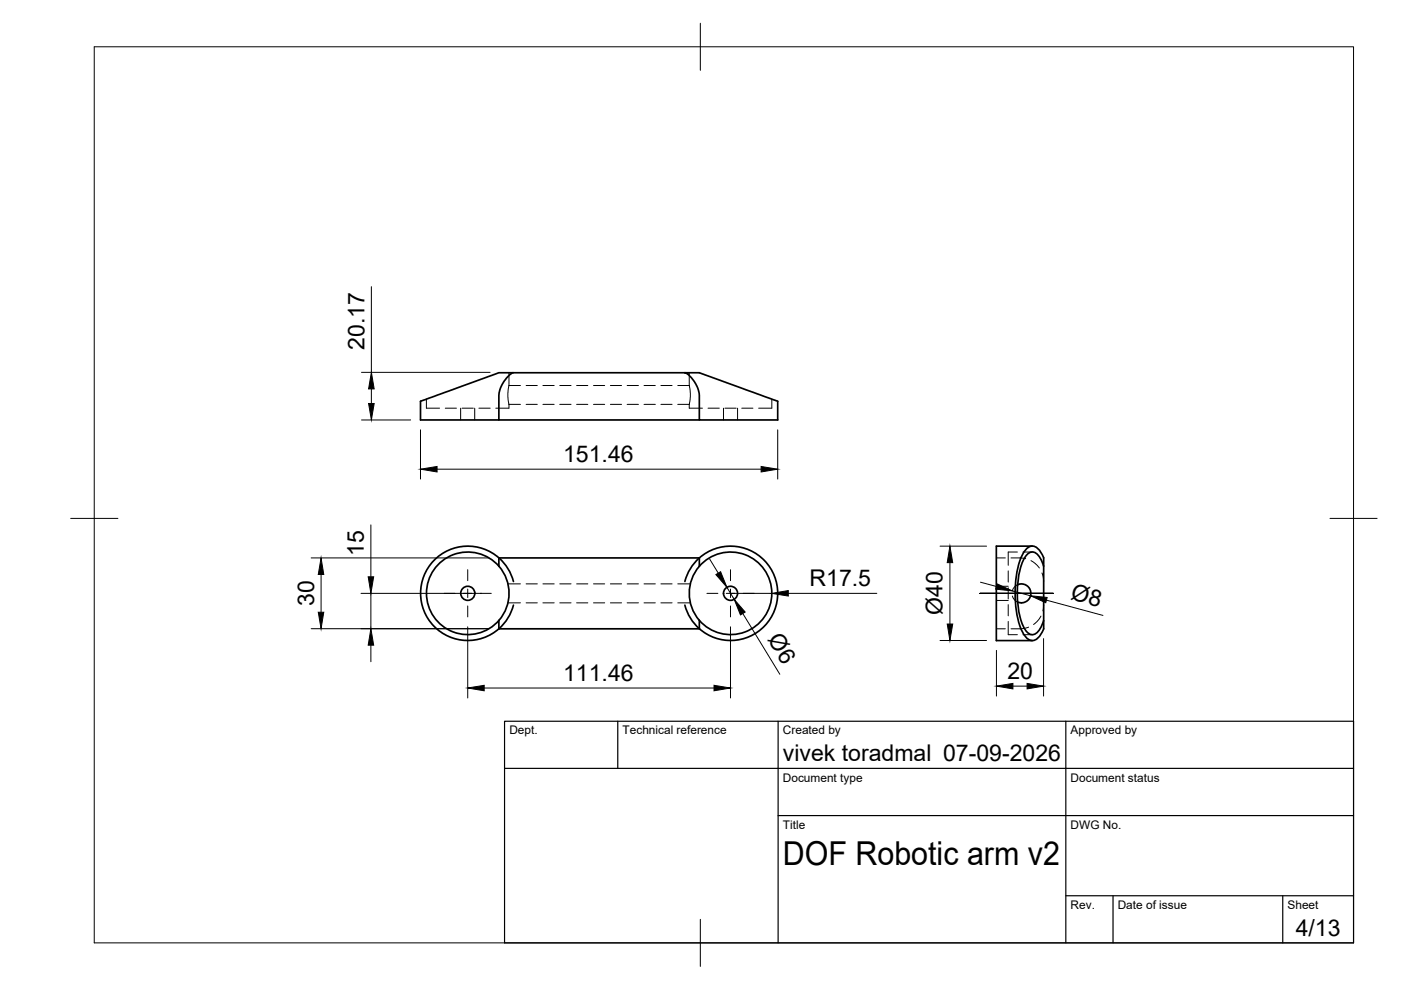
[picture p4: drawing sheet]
<svg xmlns="http://www.w3.org/2000/svg" width="297mm" height="210mm" viewBox="0 0 297 210" stroke-linecap="round" stroke-linejoin="round" font-family="sans-serif">
<!-- layer: Visible -->
<g fill="none" stroke="#000" stroke-width=".36">
<path d="M108.8 79h-.3a10.4 10.4 0 0 0-5.7 1.1l-13.6 5v3.9h16.6M145.2 79h.3a10.4 10.4 0 0 1 5.8 1.1l13.6 5v3.9h-16.6v-5.2l-.2-1.2-.5-1.1-.9-1.3-.9-.9zM145.2 79l-36.5 .1-.7 .4-1 1.1-1 2-.2 1.2v5.2h42.5M148.3 118.3a10 10 0 0 0-3.1 5M148.3 118.3a10 10 0 0 1 13.8 .6 10 10 0 0 1 0 13.8 10 10 0 0 1-13.8 .6M148.3 118.3v1.8M148.3 118.3h-42.5v1.8M218.9 115.8h-7.7v20h7.7M221.3 118.3a3.3 3.3 0 0 0-2.6-2.5 3.1 3.1 0 0 0-2 2 22.8 22.8 0 0 0 0 16 2.64 2.64 0 0 0 2.6 2 3.7 3.7 0 0 0 2-4.3v-13.2M105.8 131.5v1.8h42.5M108.9 123.3a10 10 0 0 0-15.4-5.7 10 10 0 0 0 0 16.4 10 10 0 0 0 15.4-5.7M145.2 128.3a10 10 0 0 0 3.1 5"/>
<path d="M148.3 131.5v1.8M215.7 124l.9-.2 1 .3 .6 .6 .4 1-.3 1.1-.6 .7-1.1 .3-.9-.2M221.3 120.1a4.5 4.5 0 0 0-2.1-3 1.73 1.73 0 0 0-1.8 1 17.9 17.9 0 0 0-1.5 11.2l.5 2a4.2 4.2 0 0 0 2.3 3.3 2 2 0 0 0 1.8-1.3l.8-1.8"/>
<circle cx="99.2" cy="125.8" r="8.8"/>
<circle cx="99.2" cy="125.8" r="1.49"/>
<circle cx="154.9" cy="125.8" r="1.49"/>
<circle cx="154.9" cy="125.8" r="8.8"/>
</g>
<!-- layer: Hidden -->
<g fill="none" stroke="#000" stroke-width=".21">
<path d="M107.9 79v2.7M146.1 79v2.7M90.4 84.6v1.9h2.8M94.4 86.5h2.4M97.7 86.5v2.5M98 86.5h2.4M100.6 86.5v2.5M101.5 86.5h2.4M107.9 81.7l-.2 1.6 .2 2.4M107.9 85.7v.8h-2.8M107.9 85.7h2.4M107.9 81.7h2.4"/>
<path d="M111.5 85.7h2.4M111.5 81.7h2.4M115.1 85.7h2.4M115.1 81.7h2.4M118.7 85.7h2.4M118.7 81.7h2.4M122.3 85.7h2.3M122.3 81.7h2.3M125.8 85.7h2.4M125.8 81.7h2.4M129.4 85.7h2.4M129.4 81.7h2.4"/>
<path d="M133 85.7h2.4M133 81.7h2.4M136.5 85.7h2.4M136.5 81.7h2.4M140.1 85.7h2.4M140.1 81.7h2.4M143.7 85.7h2.4M143.7 81.7h2.4M146.1 85.7v.8h2.8M146.1 81.7l.3 1.6-.3 2.4M150.1 86.5h2.4M153.4 86.5v2.5"/>
<path d="M153.7 86.5h2.4M156.4 86.5v2.5M157.3 86.5h2.3M163.6 84.6v1.9h-2.8M211.2 118.3h1.9M214.4 118.3l3.1 .1M215.7 117h-1.9v2.9M216.9 117h2M218.6 118.9l1 .6 .8 .9M107.7 127.8h2.6M107.7 123.8h2.6M111.5 127.8h2.4"/>
<path d="M111.5 123.8h2.4M115.1 127.8h2.4M115.1 123.8h2.4M118.7 127.8h2.4M118.7 123.8h2.4M122.3 127.8h2.3M122.3 123.8h2.3M125.8 127.8h2.4M125.8 123.8h2.4M129.4 127.8h2.4M129.4 123.8h2.4M133 127.8h2.4"/>
<path d="M133 123.8h2.4M136.5 127.8h2.4M136.5 123.8h2.4M140.1 127.8h2.4M140.1 123.8h2.4M143.7 127.8h2.7M143.7 123.8h2.7M211.2 133.3h1.9M211.2 124.3h2.6M211.2 127.3h2.6M213.8 131.8v2.8h1.9M213.8 128.2v2.4"/>
<path d="M213.8 124.6v2.4M213.8 121v2.4M214.7 126.4l.4 .8 .6 .4M215.7 124l-.6 .4-.4 .8M216.9 134.6h2M218.1 133l-1.2 .3h-2.5M220.7 130.6l-.8 1.2-.8 .6M220.9 121.5l.4 1.8M221.3 128.3l-.2 1.2"/>
</g>
<!-- layer: BORDER -->
<path d="M20 9.9h267v190h-267zM148.5 4.9v10M15 109.9h10M282 109.9h10M148.5 194.9v10" fill="none" stroke="#000" stroke-width=".21"/>
<!-- layer: TITLEBLOCK -->
<path d="M107 152.9h180v47h-180zM131 152.9v10M165 152.9v47M226 152.9v47M107 162.9h180M165 172.9h122M226 189.9h61M236 189.9v10M272 189.9v10" fill="none" stroke="#000" stroke-width=".25"/>
<!-- layer: Smart Centers -->
<g fill="none" stroke="#000" stroke-width=".21">
<path d="M94.1 125.8h2.4M98.3 125.8h1.8M99.2 120.8v2.3M99.2 124.9v1.8M99.2 128.5v2.3M101.8 125.8h2.4M149.9 125.8h2.3M154 125.8h1.8M154.9 120.8v2.3M154.9 124.9v1.8M154.9 128.5v2.3M157.6 125.8h2.3"/>
<path d="M207.8 125.8h15.5z"/>
</g>
<!-- layer: FD_Dimensions -->
<g fill="none" stroke="#000" stroke-width=".21">
<path d="M76.6 78.9h27.3M78.7 60.8v18.1M76.6 89h10.5M78.7 82.5v3M89.2 91.1v10.5M92.7 99.5h68.7M164.9 91.1v10.5M66 118.3h37.7M78.6 111.3v11M150.5 118.5l1.8 3M199.3 115.8h9.9M201.4 119.3v13"/>
<path d="M66 133.3h37.7M68.1 121.8v8M76.5 125.8h25.6M78.6 125.8v7.5M78.6 136.8v3.5M99.2 132.9v15.1M154.1 124.5l1.6 2.6M154.9 132.9v15.1M154.9 125.8h8.7M157.5 130.1l7.8 12.9M167.1 125.8h18.8M199.3 135.8h9.9"/>
<path d="M207.9 123.4l3.4 .9M211.3 137.9v9.7M214.6 125.3l3.9 1M221.3 135.4v12.2M221.9 127.2l11.9 3.3M102.7 145.9h48.7M214.8 145.5h3"/>
</g>
<g fill="#000" stroke="#000" stroke-width=".21">
<path d="M78.1 85.5h1.2l-.6 3.5zM78.7 78.9l.6 3.6h-1.2zM89.2 99.5l3.5-.6v1.2zM161.4 98.9l3.5 .6-3.5 .6zM201.4 115.8l.6 3.5h-1.2zM67.5 129.8h1.1l-.5 3.5zM68.1 118.3l.5 3.5h-1.1zM78.6 133.3l.6 3.5h-1.1zM78.1 122.3h1.1l-.6 3.5zM151.8 121.8l1-.6 1.3 3.3zM155.7 127.1l2.3 2.7-1 .6zM163.6 125.8l3.5-.6v1.2z"/>
<path d="M200.8 132.3h1.2l-.6 3.5zM211.4 123.8l3.2 1.5-3.5-.4zM218.5 126.3l3.5 .4-.3 1.1zM99.2 145.9l3.5-.6v1.2zM151.4 145.3l3.5 .6-3.5 .6zM211.3 145.5l3.5-.6v1.2zM217.8 144.9l3.5 .6-3.5 .6z"/>
</g>
<text font-size="7" x="166" y="183.4">DOF Robotic arm v2</text>
<g font-size="4.9">
<text x="77.3" y="74.2" transform="rotate(-90 77.3 74.2)">20.17</text>
<text x="119.4" y="98">151.46</text>
<text x="77.2" y="117.9" transform="rotate(-90 77.2 117.9)">15</text>
<text x="171.6" y="124.3">R17.5</text>
<text x="66.6" y="128.5" transform="rotate(-90 66.6 128.5)">30</text>
<text x="199.9" y="130.4" transform="rotate(-90 199.9 130.4)">Ø40</text>
<text x="226.8" y="127" transform="rotate(15 226.8 127)">Ø8</text>
<text x="162.6" y="135.6" transform="rotate(59 162.6 135.6)">Ø6</text>
<text x="119.4" y="144.4">111.46</text>
<text x="213.6" y="144">20</text>
<text x="166" y="161.4">vivek toradmal 07-09-2026</text>
<text x="274.7" y="198.6">4/13</text>
</g>
<g font-size="2.5">
<text x="108" y="155.7">Dept.</text>
<text x="132" y="155.7">Technical reference</text>
<text x="166" y="155.7">Created by</text>
<text x="227" y="155.7">Approved by</text>
<text x="166" y="165.7">Document type</text>
<text x="227" y="165.7">Document status</text>
<text x="166" y="175.7">Title</text>
<text x="227" y="175.7">DWG No.</text>
<text x="227" y="192.7">Rev.</text>
<text x="237" y="192.7">Date of issue</text>
<text x="273" y="192.7">Sheet</text>
</g>
</svg>
